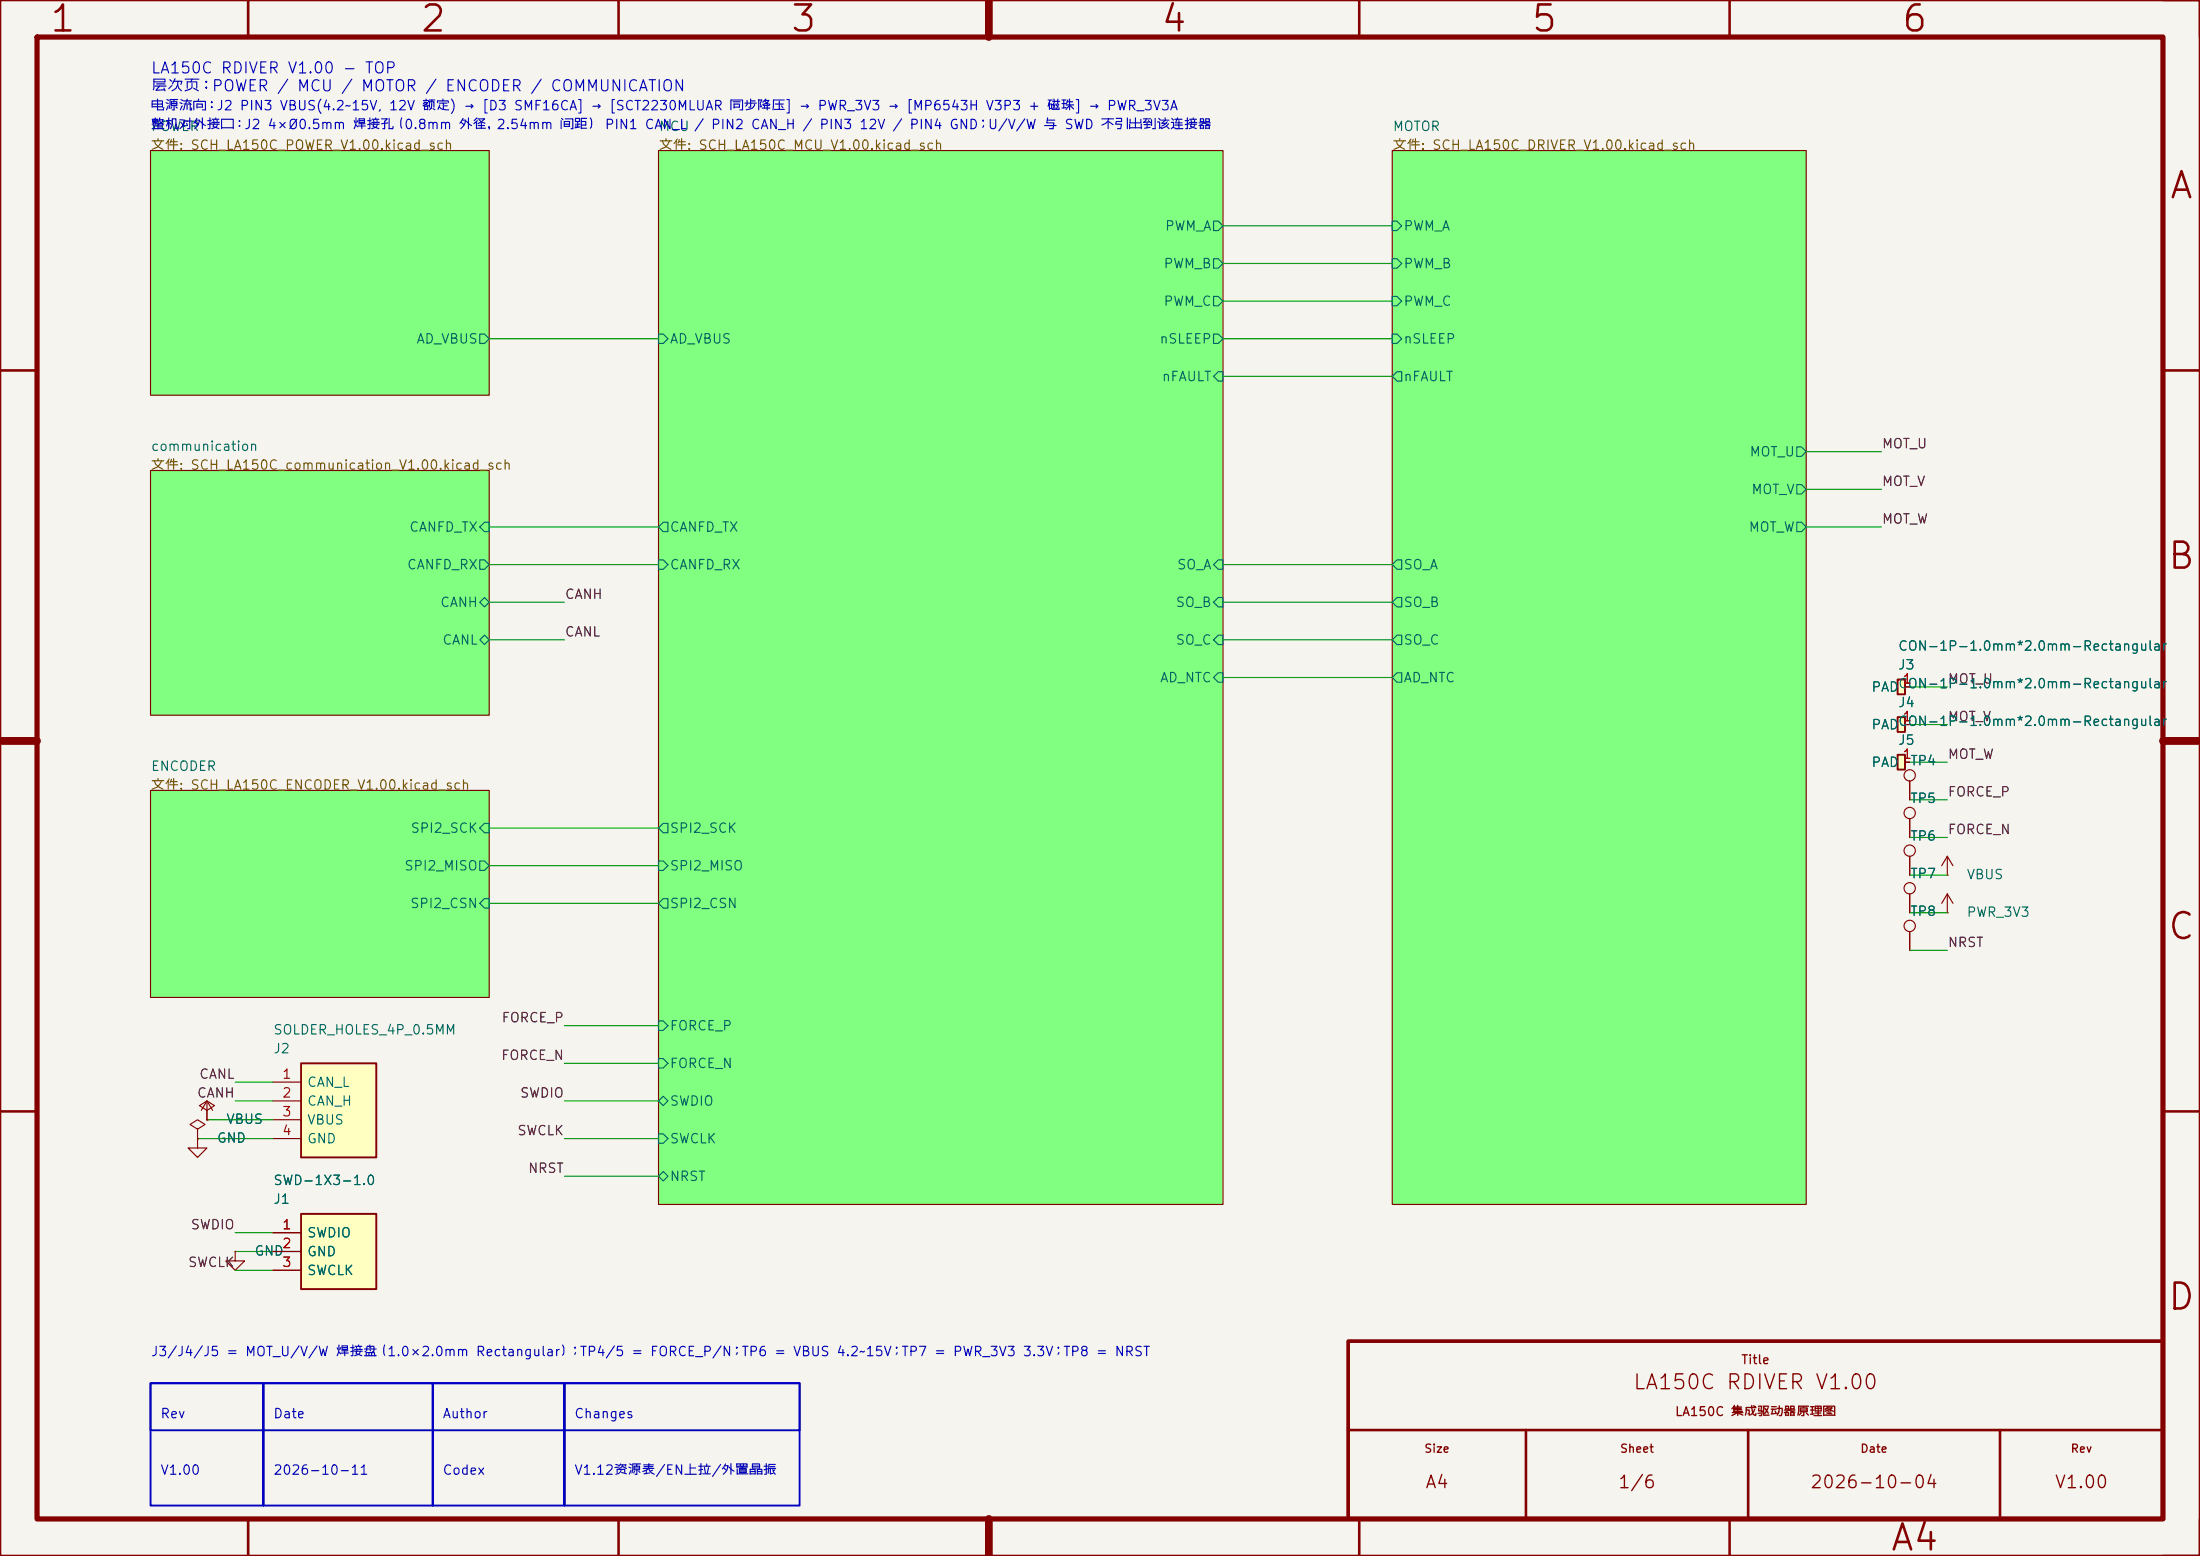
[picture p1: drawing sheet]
(kicad_sch
 (version 20260306)
 (generator "eeschema")
 (generator_version "10.0")
 (paper "A4")
 (title_block
  (title "LA150C RDIVER V1.00")
  (date "2026-10-04")
  (rev "V1.00")
  (comment 1 "LA150C 集成驱动器原理图"))
 (lib_symbols
  (symbol "Connector:TestPoint"
   (pin_numbers (hide yes))
   (pin_names
    (offset 0.762) (hide yes)) (exclude_from_sim no) (in_bom yes) (on_board yes)
   (in_pos_files yes)
   (duplicate_pin_numbers_are_jumpers no)
   (property "Reference" "TP" (at 0 6.858 0) (show_name no) (do_not_autoplace no) (effects (font (size 1.27 1.27))))
   (property "Value" "TestPoint" (at 0 5.08 0) (show_name no) (do_not_autoplace no) (effects (font (size 1.27 1.27))))
   (property "Footprint" "" (at 5.08 0 0) (show_name no) (do_not_autoplace no) (hide yes) (effects (font (size 1.27 1.27))))
   (property "Datasheet" "" (at 5.08 0 0) (show_name no) (do_not_autoplace no) (hide yes) (effects (font (size 1.27 1.27))))
   (property "Description" "test point" (at 0 0 0) (show_name no) (do_not_autoplace no) (hide yes) (effects (font (size 1.27 1.27))))
   (symbol "TestPoint_0_1"
    (circle (center 0 3.302) (radius 0.762) (stroke (width 0) (type default)) (fill (type none))))
   (symbol "TestPoint_1_1"
    (pin passive line (at 0 0 90) (length 2.54) (name "1" (effects (font (size 1.27 1.27)))) (number "1" (effects (font (size 1.27 1.27))))))
   (embedded_fonts no))
  (symbol "LA150C_RDIVER_V1.00:CON-1P-1.0mmx2.0mm-Rectangular"
   (pin_names
    (offset 0.762)) (exclude_from_sim no) (in_bom yes) (on_board yes)
   (in_pos_files yes)
   (duplicate_pin_numbers_are_jumpers no)
   (property "Reference" "J" (at 0 0 0) (show_name no) (do_not_autoplace no) (effects (font (size 1.27 1.27))))
   (property "Value" "CON-1P-1.0mm*2.0mm-Rectangular" (at 0 0 0) (show_name no) (do_not_autoplace no) (effects (font (size 1.27 1.27))))
   (property "Footprint" "LA150C_RDIVER_V1.00:CON-1P-1.0mmx2.0mm-Rectangular" (at 0 0 0) (show_name no) (do_not_autoplace no) (hide yes) (effects (font (size 1.27 1.27))))
   (property "Datasheet" "" (at 0 0 0) (show_name no) (do_not_autoplace no) (hide yes) (effects (font (size 1.27 1.27))))
   (property "Description" "One rectangular SMD solder pad, 1.0 mm x 2.0 mm" (at 0 0 0) (show_name no) (do_not_autoplace no) (hide yes) (effects (font (size 1.27 1.27))))
   (property "MPN" "CON-1P-1.0mm*2.0mm-Rectangular" (at 0 0 0) (show_name no) (do_not_autoplace no) (hide yes) (effects (font (size 1.27 1.27))))
   (property "LCSC Part" "" (at 0 0 0) (show_name no) (do_not_autoplace no) (hide yes) (effects (font (size 1.27 1.27))))
   (property "Manufacturer" "" (at 0 0 0) (show_name no) (do_not_autoplace no) (hide yes) (effects (font (size 1.27 1.27))))
   (symbol "CON-1P-1.0mmx2.0mm-Rectangular_0_1"
    (rectangle (start -1.635 -1) (end -0.635 1) (stroke (width 0.254) (type default)) (fill (type background))))
   (symbol "CON-1P-1.0mmx2.0mm-Rectangular_1_0"
    (pin passive line (at 0 0 180) (length 0.635) (name "PAD" (effects (font (size 1.27 1.27)))) (number "1" (effects (font (size 1.27 1.27))))))
   (embedded_fonts no))
  (symbol "LA150C_RDIVER_V1.00:GND"
   (power global)
   (pin_numbers (hide yes))
   (pin_names
    (offset 0) (hide yes)) (exclude_from_sim no) (in_bom yes) (on_board yes)
   (in_pos_files yes)
   (duplicate_pin_numbers_are_jumpers no)
   (property "Reference" "#PWR" (at 0 -6.35 0) (show_name no) (do_not_autoplace no) (hide yes) (effects (font (size 1.27 1.27))))
   (property "Value" "GND" (at 0 -3.81 0) (show_name no) (do_not_autoplace no) (effects (font (size 1.27 1.27))))
   (property "Footprint" "" (at 0 0 0) (show_name no) (do_not_autoplace no) (hide yes) (effects (font (size 1.27 1.27))))
   (property "Datasheet" "" (at 0 0 0) (show_name no) (do_not_autoplace no) (hide yes) (effects (font (size 1.27 1.27))))
   (property "Description" "Power symbol creates a global label with name \"GND\" , ground" (at 0 0 0) (show_name no) (do_not_autoplace no) (hide yes) (effects (font (size 1.27 1.27))))
   (symbol "GND_0_1"
    (polyline (pts (xy 0 0) (xy 0 -1.27) (xy 1.27 -1.27) (xy 0 -2.54) (xy -1.27 -1.27) (xy 0 -1.27)) (stroke (width 0) (type default)) (fill (type none))))
   (symbol "GND_1_1"
    (pin power_in line (at 0 0 270) (length 0) (name "" (effects (font (size 1.27 1.27)))) (number "1" (effects (font (size 1.27 1.27))))))
   (embedded_fonts no))
  (symbol "LA150C_RDIVER_V1.00:PWR_3V3"
   (power global)
   (pin_numbers (hide yes))
   (pin_names
    (offset 0) (hide yes)) (exclude_from_sim no) (in_bom yes) (on_board yes)
   (in_pos_files yes)
   (duplicate_pin_numbers_are_jumpers no)
   (property "Reference" "#PWR" (at 0 -3.81 0) (show_name no) (do_not_autoplace no) (hide yes) (effects (font (size 1.27 1.27))))
   (property "Value" "PWR_3V3" (at 0 3.556 0) (show_name no) (do_not_autoplace no) (effects (font (size 1.27 1.27))))
   (property "Footprint" "" (at 0 0 0) (show_name no) (do_not_autoplace no) (hide yes) (effects (font (size 1.27 1.27))))
   (property "Datasheet" "" (at 0 0 0) (show_name no) (do_not_autoplace no) (hide yes) (effects (font (size 1.27 1.27))))
   (property "Description" "Power symbol creates a global label with name \"+3.3V\"" (at 0 0 0) (show_name no) (do_not_autoplace no) (hide yes) (effects (font (size 1.27 1.27))))
   (symbol "PWR_3V3_0_1"
    (polyline (pts (xy -0.762 1.27) (xy 0 2.54)) (stroke (width 0) (type default)) (fill (type none)))
    (polyline (pts (xy 0 2.54) (xy 0.762 1.27)) (stroke (width 0) (type default)) (fill (type none)))
    (polyline (pts (xy 0 0) (xy 0 2.54)) (stroke (width 0) (type default)) (fill (type none))))
   (symbol "PWR_3V3_1_1"
    (pin power_in line (at 0 0 90) (length 0) (name "" (effects (font (size 1.27 1.27)))) (number "1" (effects (font (size 1.27 1.27))))))
   (embedded_fonts no))
  (symbol "LA150C_RDIVER_V1.00:PWR_FLAG"
   (power global)
   (pin_numbers (hide yes))
   (pin_names
    (offset 0) (hide yes)) (exclude_from_sim no) (in_bom yes) (on_board yes)
   (in_pos_files yes)
   (duplicate_pin_numbers_are_jumpers no)
   (property "Reference" "#FLG" (at 0 1.905 0) (show_name no) (do_not_autoplace no) (hide yes) (effects (font (size 1.27 1.27))))
   (property "Value" "PWR_FLAG" (at 0 3.81 0) (show_name no) (do_not_autoplace no) (effects (font (size 1.27 1.27))))
   (property "Footprint" "" (at 0 0 0) (show_name no) (do_not_autoplace no) (hide yes) (effects (font (size 1.27 1.27))))
   (property "Datasheet" "" (at 0 0 0) (show_name no) (do_not_autoplace no) (hide yes) (effects (font (size 1.27 1.27))))
   (property "Description" "Special symbol for telling ERC where power comes from" (at 0 0 0) (show_name no) (do_not_autoplace no) (hide yes) (effects (font (size 1.27 1.27))))
   (symbol "PWR_FLAG_0_0"
    (pin power_out line (at 0 0 90) (length 0) (name "" (effects (font (size 1.27 1.27)))) (number "1" (effects (font (size 1.27 1.27))))))
   (symbol "PWR_FLAG_0_1"
    (polyline (pts (xy 0 0) (xy 0 1.27) (xy -1.016 1.905) (xy 0 2.54) (xy 1.016 1.905) (xy 0 1.27)) (stroke (width 0) (type default)) (fill (type none))))
   (embedded_fonts no))
  (symbol "LA150C_RDIVER_V1.00:SOLDER_HOLES_4P_0.5MM"
   (pin_names
    (offset 0.762)) (exclude_from_sim no) (in_bom yes) (on_board yes)
   (in_pos_files yes)
   (duplicate_pin_numbers_are_jumpers no)
   (property "Reference" "J" (at 0 0 0) (show_name no) (do_not_autoplace no) (effects (font (size 1.27 1.27))))
   (property "Value" "SOLDER_HOLES_4P_0.5MM" (at 0 0 0) (show_name no) (do_not_autoplace no) (effects (font (size 1.27 1.27))))
   (property "Footprint" "LA150C_RDIVER_V1.00:Solder_Holes_4P_0.5mm" (at 0 0 0) (show_name no) (do_not_autoplace no) (hide yes) (effects (font (size 1.27 1.27))))
   (property "Datasheet" "" (at 0 0 0) (show_name no) (do_not_autoplace no) (hide yes) (effects (font (size 1.27 1.27))))
   (property "Description" "4x solder holes, 0.5mm drill, 0.8mm pad, 2.54mm pitch" (at 0 0 0) (show_name no) (do_not_autoplace no) (hide yes) (effects (font (size 1.27 1.27))))
   (property "MPN" "SOLDER_HOLES_4P_0.5MM" (at 0 0 0) (show_name no) (do_not_autoplace no) (hide yes) (effects (font (size 1.27 1.27))))
   (property "LCSC Part" "" (at 0 0 0) (show_name no) (do_not_autoplace no) (hide yes) (effects (font (size 1.27 1.27))))
   (property "Manufacturer" "" (at 0 0 0) (show_name no) (do_not_autoplace no) (hide yes) (effects (font (size 1.27 1.27))))
   (symbol "SOLDER_HOLES_4P_0.5MM_0_1"
    (rectangle (start -5.08 6.35) (end 5.08 -6.35) (stroke (width 0.254) (type default)) (fill (type background))))
   (symbol "SOLDER_HOLES_4P_0.5MM_1_0"
    (pin passive line (at -8.89 3.81 0) (length 3.81) (name "CAN_L" (effects (font (size 1.27 1.27)))) (number "1" (effects (font (size 1.27 1.27)))))
    (pin passive line (at -8.89 1.27 0) (length 3.81) (name "CAN_H" (effects (font (size 1.27 1.27)))) (number "2" (effects (font (size 1.27 1.27)))))
    (pin passive line (at -8.89 -1.27 0) (length 3.81) (name "VBUS" (effects (font (size 1.27 1.27)))) (number "3" (effects (font (size 1.27 1.27)))))
    (pin passive line (at -8.89 -3.81 0) (length 3.81) (name "GND" (effects (font (size 1.27 1.27)))) (number "4" (effects (font (size 1.27 1.27))))))
   (embedded_fonts no))
  (symbol "LA150C_RDIVER_V1.00:SWD-1X3-1.0"
   (pin_names
    (offset 0.762)) (exclude_from_sim no) (in_bom yes) (on_board yes)
   (in_pos_files yes)
   (duplicate_pin_numbers_are_jumpers no)
   (property "Reference" "J" (at 0 0 0) (show_name no) (do_not_autoplace no) (effects (font (size 1.27 1.27))))
   (property "Value" "SWD-1X3-1.0" (at 0 0 0) (show_name no) (do_not_autoplace no) (effects (font (size 1.27 1.27))))
   (property "Footprint" "Connector_PinHeader_1.00mm:PinHeader_1x03_P1.00mm_Vertical" (at 0 0 0) (show_name no) (do_not_autoplace no) (hide yes) (effects (font (size 1.27 1.27))))
   (property "Datasheet" "" (at 0 0 0) (show_name no) (do_not_autoplace no) (hide yes) (effects (font (size 1.27 1.27))))
   (property "Description" "QS01-compatible 1x3 1.0mm SWD header, 1 SWDIO / 2 GND / 3 SWCLK" (at 0 0 0) (show_name no) (do_not_autoplace no) (hide yes) (effects (font (size 1.27 1.27))))
   (property "MPN" "SWD-1X3-1.0" (at 0 0 0) (show_name no) (do_not_autoplace no) (hide yes) (effects (font (size 1.27 1.27))))
   (property "LCSC Part" "" (at 0 0 0) (show_name no) (do_not_autoplace no) (hide yes) (effects (font (size 1.27 1.27))))
   (property "Manufacturer" "" (at 0 0 0) (show_name no) (do_not_autoplace no) (hide yes) (effects (font (size 1.27 1.27))))
   (symbol "SWD-1X3-1.0_0_1"
    (rectangle (start -5.08 5.08) (end 5.08 -5.08) (stroke (width 0.254) (type default)) (fill (type background))))
   (symbol "SWD-1X3-1.0_1_0"
    (pin passive line (at -8.89 2.54 0) (length 3.81) (name "SWDIO" (effects (font (size 1.27 1.27)))) (number "1" (effects (font (size 1.27 1.27)))))
    (pin passive line (at -8.89 0 0) (length 3.81) (name "GND" (effects (font (size 1.27 1.27)))) (number "2" (effects (font (size 1.27 1.27)))))
    (pin passive line (at -8.89 -2.54 0) (length 3.81) (name "SWCLK" (effects (font (size 1.27 1.27)))) (number "3" (effects (font (size 1.27 1.27))))))
   (embedded_fonts no))
  (symbol "LA150C_RDIVER_V1.00:VBUS"
   (power global)
   (pin_numbers (hide yes))
   (pin_names
    (offset 0) (hide yes)) (exclude_from_sim no) (in_bom yes) (on_board yes)
   (in_pos_files yes)
   (duplicate_pin_numbers_are_jumpers no)
   (property "Reference" "#PWR" (at 0 -3.81 0) (show_name no) (do_not_autoplace no) (hide yes) (effects (font (size 1.27 1.27))))
   (property "Value" "VBUS" (at 0 3.556 0) (show_name no) (do_not_autoplace no) (effects (font (size 1.27 1.27))))
   (property "Footprint" "" (at 0 0 0) (show_name no) (do_not_autoplace no) (hide yes) (effects (font (size 1.27 1.27))))
   (property "Datasheet" "" (at 0 0 0) (show_name no) (do_not_autoplace no) (hide yes) (effects (font (size 1.27 1.27))))
   (property "Description" "Power symbol creates a global label with name \"VBUS\"" (at 0 0 0) (show_name no) (do_not_autoplace no) (hide yes) (effects (font (size 1.27 1.27))))
   (symbol "VBUS_0_1"
    (polyline (pts (xy -0.762 1.27) (xy 0 2.54)) (stroke (width 0) (type default)) (fill (type none)))
    (polyline (pts (xy 0 2.54) (xy 0.762 1.27)) (stroke (width 0) (type default)) (fill (type none)))
    (polyline (pts (xy 0 0) (xy 0 2.54)) (stroke (width 0) (type default)) (fill (type none))))
   (symbol "VBUS_1_1"
    (pin power_in line (at 0 0 90) (length 0) (name "" (effects (font (size 1.27 1.27)))) (number "1" (effects (font (size 1.27 1.27))))))
   (embedded_fonts no)))
 (rectangle
  (start 20.32 186.69)
  (end 107.95 193.04)
  (stroke (width 0.254) (type solid))
  (fill (type none)))
 (rectangle
  (start 35.56 186.69)
  (end 35.56 203.2)
  (stroke (width 0.254) (type solid))
  (fill (type none)))
 (rectangle
  (start 76.2 186.69)
  (end 76.2 203.2)
  (stroke (width 0.254) (type solid))
  (fill (type none)))
 (rectangle
  (start 58.42 186.69)
  (end 58.42 203.2)
  (stroke (width 0.254) (type solid))
  (fill (type none)))
 (rectangle
  (start 20.32 186.69)
  (end 107.95 203.2)
  (stroke (width 0.254) (type solid))
  (fill (type none)))
 (text "电源流向：J2 PIN3 VBUS(4.2~15V, 12V 额定) → [D3 SMF16CA] → [SCT2230MLUAR 同步降压] → PWR_3V3 → [MP6543H V3P3 + 磁珠] → PWR_3V3A"
  (exclude_from_sim no)
  (at 20.32 15.24 0)
  (effects (font (size 1.27 1.27)) (justify left bottom)))
 (text "LA150C RDIVER V1.00 - TOP\n层次页：POWER / MCU / MOTOR / ENCODER / COMMUNICATION"
  (exclude_from_sim no)
  (at 20.32 12.7 0)
  (effects (font (size 1.5 1.5)) (justify left bottom)))
 (text "2026-10-11"
  (exclude_from_sim no)
  (at 36.83 199.39 0)
  (effects (font (size 1.27 1.27)) (justify left bottom)))
 (text "J3/J4/J5 = MOT_U/V/W 焊接盘（1.0×2.0mm Rectangular）；TP4/5 = FORCE_P/N；TP6 = VBUS 4.2~15V；TP7 = PWR_3V3 3.3V；TP8 = NRST"
  (exclude_from_sim no)
  (at 20.32 183.39 0)
  (effects (font (size 1.27 1.27)) (justify left bottom)))
 (text "Changes"
  (exclude_from_sim no)
  (at 77.47 191.77 0)
  (effects (font (size 1.27 1.27)) (justify left bottom)))
 (text "Codex"
  (exclude_from_sim no)
  (at 59.69 199.39 0)
  (effects (font (size 1.27 1.27)) (justify left bottom)))
 (text "Author"
  (exclude_from_sim no)
  (at 59.69 191.77 0)
  (effects (font (size 1.27 1.27)) (justify left bottom)))
 (text "Date"
  (exclude_from_sim no)
  (at 36.83 191.77 0)
  (effects (font (size 1.27 1.27)) (justify left bottom)))
 (text "V1.00"
  (exclude_from_sim no)
  (at 21.59 199.39 0)
  (effects (font (size 1.27 1.27)) (justify left bottom)))
 (text "V1.12资源表/EN上拉/外置晶振"
  (exclude_from_sim no)
  (at 77.47 199.39 0)
  (effects (font (size 1.27 1.27)) (justify left bottom)))
 (text "Rev"
  (exclude_from_sim no)
  (at 21.59 191.77 0)
  (effects (font (size 1.27 1.27)) (justify left bottom)))
 (text "整机对外接口：J2 4×Ø0.5mm 焊接孔（0.8mm 外径，2.54mm 间距） PIN1 CAN_L / PIN2 CAN_H / PIN3 12V / PIN4 GND；U/V/W 与 SWD 不引出到该连接器"
  (exclude_from_sim no)
  (at 20.32 17.78 0)
  (effects (font (size 1.27 1.27)) (justify left bottom)))
 (wire
  (pts (xy 257.81 97.79) (xy 262.89 97.79))
  (stroke (width 0) (type default)))
 (wire
  (pts (xy 88.9 148.59) (xy 76.2 148.59))
  (stroke (width 0) (type default)))
 (wire
  (pts (xy 66.04 76.2) (xy 88.9 76.2))
  (stroke (width 0) (type default)))
 (wire
  (pts (xy 36.83 168.91) (xy 31.75 168.91))
  (stroke (width 0) (type default)))
 (wire
  (pts (xy 243.84 60.96) (xy 254 60.96))
  (stroke (width 0) (type default)))
 (wire
  (pts (xy 165.1 45.72) (xy 187.96 45.72))
  (stroke (width 0) (type default)))
 (wire
  (pts (xy 36.83 171.45) (xy 31.75 171.45))
  (stroke (width 0) (type default)))
 (wire
  (pts (xy 66.04 81.28) (xy 76.2 81.28))
  (stroke (width 0) (type default)))
 (wire
  (pts (xy 36.83 148.59) (xy 31.75 148.59))
  (stroke (width 0) (type default)))
 (wire
  (pts (xy 165.1 86.36) (xy 187.96 86.36))
  (stroke (width 0) (type default)))
 (wire
  (pts (xy 36.83 166.37) (xy 31.75 166.37))
  (stroke (width 0) (type default)))
 (wire
  (pts (xy 66.04 111.76) (xy 88.9 111.76))
  (stroke (width 0) (type default)))
 (wire
  (pts (xy 257.81 128.27) (xy 262.89 128.27))
  (stroke (width 0) (type default)))
 (wire
  (pts (xy 36.83 151.13) (xy 27.94 151.13))
  (stroke (width 0) (type default)))
 (wire
  (pts (xy 88.9 138.43) (xy 76.2 138.43))
  (stroke (width 0) (type default)))
 (wire
  (pts (xy 257.81 123.19) (xy 262.89 123.19))
  (stroke (width 0) (type default)))
 (wire
  (pts (xy 257.81 92.71) (xy 262.89 92.71))
  (stroke (width 0) (type default)))
 (wire
  (pts (xy 66.04 121.92) (xy 88.9 121.92))
  (stroke (width 0) (type default)))
 (wire
  (pts (xy 66.04 86.36) (xy 76.2 86.36))
  (stroke (width 0) (type default)))
 (wire
  (pts (xy 165.1 76.2) (xy 187.96 76.2))
  (stroke (width 0) (type default)))
 (wire
  (pts (xy 66.04 71.12) (xy 88.9 71.12))
  (stroke (width 0) (type default)))
 (wire
  (pts (xy 165.1 40.64) (xy 187.96 40.64))
  (stroke (width 0) (type default)))
 (wire
  (pts (xy 66.04 116.84) (xy 88.9 116.84))
  (stroke (width 0) (type default)))
 (wire
  (pts (xy 257.81 102.87) (xy 262.89 102.87))
  (stroke (width 0) (type default)))
 (wire
  (pts (xy 243.84 71.12) (xy 254 71.12))
  (stroke (width 0) (type default)))
 (wire
  (pts (xy 66.04 45.72) (xy 88.9 45.72))
  (stroke (width 0) (type default)))
 (wire
  (pts (xy 88.9 153.67) (xy 76.2 153.67))
  (stroke (width 0) (type default)))
 (wire
  (pts (xy 88.9 158.75) (xy 76.2 158.75))
  (stroke (width 0) (type default)))
 (wire
  (pts (xy 165.1 91.44) (xy 187.96 91.44))
  (stroke (width 0) (type default)))
 (wire
  (pts (xy 243.84 66.04) (xy 254 66.04))
  (stroke (width 0) (type default)))
 (wire
  (pts (xy 257.81 107.95) (xy 262.89 107.95))
  (stroke (width 0) (type default)))
 (wire
  (pts (xy 257.81 113.03) (xy 262.89 113.03))
  (stroke (width 0) (type default)))
 (wire
  (pts (xy 36.83 153.67) (xy 26.67 153.67))
  (stroke (width 0) (type default)))
 (wire
  (pts (xy 36.83 146.05) (xy 31.75 146.05))
  (stroke (width 0) (type default)))
 (wire
  (pts (xy 165.1 81.28) (xy 187.96 81.28))
  (stroke (width 0) (type default)))
 (wire
  (pts (xy 165.1 35.56) (xy 187.96 35.56))
  (stroke (width 0) (type default)))
 (wire
  (pts (xy 165.1 30.48) (xy 187.96 30.48))
  (stroke (width 0) (type default)))
 (wire
  (pts (xy 165.1 50.8) (xy 187.96 50.8))
  (stroke (width 0) (type default)))
 (wire
  (pts (xy 257.81 118.11) (xy 262.89 118.11))
  (stroke (width 0) (type default)))
 (wire
  (pts (xy 88.9 143.51) (xy 76.2 143.51))
  (stroke (width 0) (type default)))
 (label "MOT_U"
  (at 262.89 92.71 0)
  (effects (font (size 1.27 1.27)) (justify left bottom)))
 (label "MOT_V"
  (at 254 66.04 0)
  (effects (font (size 1.27 1.27)) (justify left bottom)))
 (label "NRST"
  (at 262.89 128.27 0)
  (effects (font (size 1.27 1.27)) (justify left bottom)))
 (label "SWCLK"
  (at 31.75 171.45 180)
  (effects (font (size 1.27 1.27)) (justify right bottom)))
 (label "NRST"
  (at 76.2 158.75 180)
  (effects (font (size 1.27 1.27)) (justify right bottom)))
 (label "FORCE_P"
  (at 76.2 138.43 180)
  (effects (font (size 1.27 1.27)) (justify right bottom)))
 (label "CANH"
  (at 31.75 148.59 180)
  (effects (font (size 1.27 1.27)) (justify right bottom)))
 (label "MOT_W"
  (at 262.89 102.87 0)
  (effects (font (size 1.27 1.27)) (justify left bottom)))
 (label "MOT_V"
  (at 262.89 97.79 0)
  (effects (font (size 1.27 1.27)) (justify left bottom)))
 (label "CANL"
  (at 31.75 146.05 180)
  (effects (font (size 1.27 1.27)) (justify right bottom)))
 (label "MOT_U"
  (at 254 60.96 0)
  (effects (font (size 1.27 1.27)) (justify left bottom)))
 (label "SWCLK"
  (at 76.2 153.67 180)
  (effects (font (size 1.27 1.27)) (justify right bottom)))
 (label "SWDIO"
  (at 76.2 148.59 180)
  (effects (font (size 1.27 1.27)) (justify right bottom)))
 (label "FORCE_N"
  (at 262.89 113.03 0)
  (effects (font (size 1.27 1.27)) (justify left bottom)))
 (label "CANL"
  (at 76.2 86.36 0)
  (effects (font (size 1.27 1.27)) (justify left bottom)))
 (label "CANH"
  (at 76.2 81.28 0)
  (effects (font (size 1.27 1.27)) (justify left bottom)))
 (label "MOT_W"
  (at 254 71.12 0)
  (effects (font (size 1.27 1.27)) (justify left bottom)))
 (label "FORCE_P"
  (at 262.89 107.95 0)
  (effects (font (size 1.27 1.27)) (justify left bottom)))
 (label "FORCE_N"
  (at 76.2 143.51 180)
  (effects (font (size 1.27 1.27)) (justify right bottom)))
 (label "SWDIO"
  (at 31.75 166.37 180)
  (effects (font (size 1.27 1.27)) (justify right bottom)))
 (symbol
  (lib_id "LA150C_RDIVER_V1.00:VBUS")
  (at 262.89 118.11 0)
  (unit 1)
  (body_style 1)
  (exclude_from_sim no)
  (in_bom yes)
  (on_board yes)
  (in_pos_files yes)
  (dnp no)
  (property "Reference" "#PWR904" (at 262.128 114.3 0) (hide yes) (show_name no) (do_not_autoplace no) (effects (font (size 1.27 1.27)) (justify left bottom)))
  (property "Value" "VBUS" (at 265.43 118.745 0) (show_name no) (do_not_autoplace no) (effects (font (size 1.27 1.27)) (justify left bottom)))
  (property "Footprint" "" (at 262.89 118.11 0) (hide yes) (show_name no) (do_not_autoplace no) (effects (font (size 1.27 1.27)) (justify left bottom)))
  (property "Datasheet" "" (at 262.89 118.11 0) (hide yes) (show_name no) (do_not_autoplace no) (effects (font (size 1.27 1.27)) (justify left bottom)))
  (property "Description" "Power symbol creates a global label with name \"VBUS\"" (at 262.89 118.11 0) (hide yes) (show_name no) (do_not_autoplace no) (effects (font (size 1.27 1.27)) (justify left bottom)))
  (pin "1"))
 (symbol
  (lib_id "Connector:TestPoint")
  (at 257.81 128.27 0)
  (unit 1)
  (body_style 1)
  (exclude_from_sim no)
  (in_bom no)
  (on_board yes)
  (in_pos_files yes)
  (dnp no)
  (property "Reference" "TP8" (at 257.81 123.698 0) (show_name no) (do_not_autoplace no) (effects (font (size 1.27 1.27)) (justify left bottom)))
  (property "Value" "TP0.8" (at 257.81 121.158 0) (hide yes) (show_name no) (do_not_autoplace no) (effects (font (size 1.27 1.27)) (justify left bottom)))
  (property "Footprint" "TestPoint:TestPoint_Pad_D1.0mm" (at 257.81 128.27 0) (hide yes) (show_name no) (do_not_autoplace no) (effects (font (size 1.27 1.27)) (justify left bottom)))
  (property "Datasheet" "" (at 257.81 128.27 0) (hide yes) (show_name no) (do_not_autoplace no) (effects (font (size 1.27 1.27)) (justify left bottom)))
  (property "Description" "φ0.8 测试点，NRST 复位网络" (at 257.81 128.27 0) (hide yes) (show_name no) (do_not_autoplace no) (effects (font (size 1.27 1.27)) (justify left bottom)))
  (pin "1"))
 (symbol
  (lib_id "LA150C_RDIVER_V1.00:GND")
  (at 31.75 168.91 0)
  (unit 1)
  (body_style 1)
  (exclude_from_sim no)
  (in_bom yes)
  (on_board yes)
  (in_pos_files yes)
  (dnp no)
  (property "Reference" "#PWR901" (at 30.48 167.64 0) (hide yes) (show_name no) (do_not_autoplace no) (effects (font (size 1.27 1.27)) (justify left bottom)))
  (property "Value" "GND" (at 34.29 169.545 0) (show_name no) (do_not_autoplace no) (effects (font (size 1.27 1.27)) (justify left bottom)))
  (property "Footprint" "" (at 31.75 168.91 0) (hide yes) (show_name no) (do_not_autoplace no) (effects (font (size 1.27 1.27)) (justify left bottom)))
  (property "Datasheet" "" (at 31.75 168.91 0) (hide yes) (show_name no) (do_not_autoplace no) (effects (font (size 1.27 1.27)) (justify left bottom)))
  (property "Description" "Power symbol creates a global label with name \"GND\" , ground" (at 31.75 168.91 0) (hide yes) (show_name no) (do_not_autoplace no) (effects (font (size 1.27 1.27)) (justify left bottom)))
  (pin "1"))
 (symbol
  (lib_id "LA150C_RDIVER_V1.00:SOLDER_HOLES_4P_0.5MM")
  (at 45.72 149.86 0)
  (unit 1)
  (body_style 1)
  (exclude_from_sim no)
  (in_bom yes)
  (on_board yes)
  (in_pos_files yes)
  (dnp no)
  (property "Reference" "J2" (at 36.83 142.24 0) (show_name no) (do_not_autoplace no) (effects (font (size 1.27 1.27)) (justify left bottom)))
  (property "Value" "SOLDER_HOLES_4P_0.5MM" (at 36.83 139.7 0) (show_name no) (do_not_autoplace no) (effects (font (size 1.27 1.27)) (justify left bottom)))
  (property "Footprint" "LA150C_RDIVER_V1.00:Solder_Holes_4P_0.5mm" (at 45.72 149.86 0) (hide yes) (show_name no) (do_not_autoplace no) (effects (font (size 1.27 1.27)) (justify left bottom)))
  (property "Datasheet" "" (at 45.72 149.86 0) (hide yes) (show_name no) (do_not_autoplace no) (effects (font (size 1.27 1.27)) (justify left bottom)))
  (property "Description" "4x 0.5mm solder holes, 0.8mm pad, 2.54mm pitch" (at 45.72 149.86 0) (hide yes) (show_name no) (do_not_autoplace no) (effects (font (size 1.27 1.27)) (justify left bottom)))
  (property "MPN" "SOLDER_HOLES_4P_0.5MM" (at 45.72 149.86 0) (hide yes) (show_name no) (do_not_autoplace no) (effects (font (size 1.27 1.27)) (justify left bottom)))
  (pin "1")
  (pin "2")
  (pin "3")
  (pin "4"))
 (symbol
  (lib_id "LA150C_RDIVER_V1.00:CON-1P-1.0mmx2.0mm-Rectangular")
  (at 257.81 97.79 0)
  (unit 1)
  (body_style 1)
  (exclude_from_sim no)
  (in_bom yes)
  (on_board yes)
  (in_pos_files yes)
  (dnp no)
  (property "Reference" "J4" (at 256.175 95.52 0) (show_name no) (do_not_autoplace no) (effects (font (size 1.27 1.27)) (justify left bottom)))
  (property "Value" "CON-1P-1.0mm*2.0mm-Rectangular" (at 256.175 92.98 0) (show_name no) (do_not_autoplace no) (effects (font (size 1.27 1.27)) (justify left bottom)))
  (property "Footprint" "LA150C_RDIVER_V1.00:CON-1P-1.0mmx2.0mm-Rectangular" (at 257.81 97.79 0) (hide yes) (show_name no) (do_not_autoplace no) (effects (font (size 1.27 1.27)) (justify left bottom)))
  (property "Datasheet" "" (at 257.81 97.79 0) (hide yes) (show_name no) (do_not_autoplace no) (effects (font (size 1.27 1.27)) (justify left bottom)))
  (property "Description" "1.0 x 2.0 mm solder pad, motor V" (at 257.81 97.79 0) (hide yes) (show_name no) (do_not_autoplace no) (effects (font (size 1.27 1.27)) (justify left bottom)))
  (property "MPN" "CON-1P-1.0mm*2.0mm-Rectangular" (at 257.81 97.79 0) (hide yes) (show_name no) (do_not_autoplace no) (effects (font (size 1.27 1.27)) (justify left bottom)))
  (pin "1"))
 (symbol
  (lib_id "LA150C_RDIVER_V1.00:PWR_FLAG")
  (at 26.67 153.67 0)
  (unit 1)
  (body_style 1)
  (exclude_from_sim no)
  (in_bom yes)
  (on_board yes)
  (in_pos_files yes)
  (dnp no)
  (property "Reference" "#FLG901" (at 25.654 149.86 0) (hide yes) (show_name no) (do_not_autoplace no) (effects (font (size 1.27 1.27)) (justify left bottom)))
  (property "Value" "PWR_FLAG" (at 29.21 154.305 0) (hide yes) (show_name no) (do_not_autoplace no) (effects (font (size 1.27 1.27)) (justify left bottom)))
  (property "Footprint" "" (at 26.67 153.67 0) (hide yes) (show_name no) (do_not_autoplace no) (effects (font (size 1.27 1.27)) (justify left bottom)))
  (property "Datasheet" "" (at 26.67 153.67 0) (hide yes) (show_name no) (do_not_autoplace no) (effects (font (size 1.27 1.27)) (justify left bottom)))
  (property "Description" "Special symbol for telling ERC where power comes from" (at 26.67 153.67 0) (hide yes) (show_name no) (do_not_autoplace no) (effects (font (size 1.27 1.27)) (justify left bottom)))
  (pin "1"))
 (symbol
  (lib_id "Connector:TestPoint")
  (at 257.81 118.11 0)
  (unit 1)
  (body_style 1)
  (exclude_from_sim no)
  (in_bom no)
  (on_board yes)
  (in_pos_files yes)
  (dnp no)
  (property "Reference" "TP6" (at 257.81 113.538 0) (show_name no) (do_not_autoplace no) (effects (font (size 1.27 1.27)) (justify left bottom)))
  (property "Value" "TP0.8" (at 257.81 110.998 0) (hide yes) (show_name no) (do_not_autoplace no) (effects (font (size 1.27 1.27)) (justify left bottom)))
  (property "Footprint" "TestPoint:TestPoint_Pad_D1.0mm" (at 257.81 118.11 0) (hide yes) (show_name no) (do_not_autoplace no) (effects (font (size 1.27 1.27)) (justify left bottom)))
  (property "Datasheet" "" (at 257.81 118.11 0) (hide yes) (show_name no) (do_not_autoplace no) (effects (font (size 1.27 1.27)) (justify left bottom)))
  (property "Description" "φ0.8 测试点，VBUS 电源轨" (at 257.81 118.11 0) (hide yes) (show_name no) (do_not_autoplace no) (effects (font (size 1.27 1.27)) (justify left bottom)))
  (pin "1"))
 (symbol
  (lib_id "LA150C_RDIVER_V1.00:PWR_FLAG")
  (at 27.94 151.13 0)
  (unit 1)
  (body_style 1)
  (exclude_from_sim no)
  (in_bom yes)
  (on_board yes)
  (in_pos_files yes)
  (dnp no)
  (property "Reference" "#FLG900" (at 26.924 147.32 0) (hide yes) (show_name no) (do_not_autoplace no) (effects (font (size 1.27 1.27)) (justify left bottom)))
  (property "Value" "PWR_FLAG" (at 30.48 151.765 0) (hide yes) (show_name no) (do_not_autoplace no) (effects (font (size 1.27 1.27)) (justify left bottom)))
  (property "Footprint" "" (at 27.94 151.13 0) (hide yes) (show_name no) (do_not_autoplace no) (effects (font (size 1.27 1.27)) (justify left bottom)))
  (property "Datasheet" "" (at 27.94 151.13 0) (hide yes) (show_name no) (do_not_autoplace no) (effects (font (size 1.27 1.27)) (justify left bottom)))
  (property "Description" "Special symbol for telling ERC where power comes from" (at 27.94 151.13 0) (hide yes) (show_name no) (do_not_autoplace no) (effects (font (size 1.27 1.27)) (justify left bottom)))
  (pin "1"))
 (symbol
  (lib_id "Connector:TestPoint")
  (at 257.81 123.19 0)
  (unit 1)
  (body_style 1)
  (exclude_from_sim no)
  (in_bom no)
  (on_board yes)
  (in_pos_files yes)
  (dnp no)
  (property "Reference" "TP7" (at 257.81 118.618 0) (show_name no) (do_not_autoplace no) (effects (font (size 1.27 1.27)) (justify left bottom)))
  (property "Value" "TP0.8" (at 257.81 116.078 0) (hide yes) (show_name no) (do_not_autoplace no) (effects (font (size 1.27 1.27)) (justify left bottom)))
  (property "Footprint" "TestPoint:TestPoint_Pad_D1.0mm" (at 257.81 123.19 0) (hide yes) (show_name no) (do_not_autoplace no) (effects (font (size 1.27 1.27)) (justify left bottom)))
  (property "Datasheet" "" (at 257.81 123.19 0) (hide yes) (show_name no) (do_not_autoplace no) (effects (font (size 1.27 1.27)) (justify left bottom)))
  (property "Description" "φ0.8 测试点，PWR_3V3 电源轨" (at 257.81 123.19 0) (hide yes) (show_name no) (do_not_autoplace no) (effects (font (size 1.27 1.27)) (justify left bottom)))
  (pin "1"))
 (symbol
  (lib_id "LA150C_RDIVER_V1.00:CON-1P-1.0mmx2.0mm-Rectangular")
  (at 257.81 92.71 0)
  (unit 1)
  (body_style 1)
  (exclude_from_sim no)
  (in_bom yes)
  (on_board yes)
  (in_pos_files yes)
  (dnp no)
  (property "Reference" "J3" (at 256.175 90.44 0) (show_name no) (do_not_autoplace no) (effects (font (size 1.27 1.27)) (justify left bottom)))
  (property "Value" "CON-1P-1.0mm*2.0mm-Rectangular" (at 256.175 87.9 0) (show_name no) (do_not_autoplace no) (effects (font (size 1.27 1.27)) (justify left bottom)))
  (property "Footprint" "LA150C_RDIVER_V1.00:CON-1P-1.0mmx2.0mm-Rectangular" (at 257.81 92.71 0) (hide yes) (show_name no) (do_not_autoplace no) (effects (font (size 1.27 1.27)) (justify left bottom)))
  (property "Datasheet" "" (at 257.81 92.71 0) (hide yes) (show_name no) (do_not_autoplace no) (effects (font (size 1.27 1.27)) (justify left bottom)))
  (property "Description" "1.0 x 2.0 mm solder pad, motor U" (at 257.81 92.71 0) (hide yes) (show_name no) (do_not_autoplace no) (effects (font (size 1.27 1.27)) (justify left bottom)))
  (property "MPN" "CON-1P-1.0mm*2.0mm-Rectangular" (at 257.81 92.71 0) (hide yes) (show_name no) (do_not_autoplace no) (effects (font (size 1.27 1.27)) (justify left bottom)))
  (pin "1"))
 (symbol
  (lib_id "LA150C_RDIVER_V1.00:SWD-1X3-1.0")
  (at 45.72 168.91 0)
  (unit 1)
  (body_style 1)
  (exclude_from_sim no)
  (in_bom yes)
  (on_board yes)
  (in_pos_files yes)
  (dnp no)
  (property "Reference" "J1" (at 36.83 162.56 0) (show_name no) (do_not_autoplace no) (effects (font (size 1.27 1.27)) (justify left bottom)))
  (property "Value" "SWD-1X3-1.0" (at 36.83 160.02 0) (show_name no) (do_not_autoplace no) (effects (font (size 1.27 1.27)) (justify left bottom)))
  (property "Footprint" "Connector_PinHeader_1.00mm:PinHeader_1x03_P1.00mm_Vertical" (at 45.72 168.91 0) (hide yes) (show_name no) (do_not_autoplace no) (effects (font (size 1.27 1.27)) (justify left bottom)))
  (property "Datasheet" "" (at 45.72 168.91 0) (hide yes) (show_name no) (do_not_autoplace no) (effects (font (size 1.27 1.27)) (justify left bottom)))
  (property "Description" "1x3 1.0mm SWD header: SWDIO/SWCLK/GND" (at 45.72 168.91 0) (hide yes) (show_name no) (do_not_autoplace no) (effects (font (size 1.27 1.27)) (justify left bottom)))
  (property "MPN" "SWD-1X3-1.0" (at 45.72 168.91 0) (hide yes) (show_name no) (do_not_autoplace no) (effects (font (size 1.27 1.27)) (justify left bottom)))
  (pin "1")
  (pin "2")
  (pin "3"))
 (symbol
  (lib_id "LA150C_RDIVER_V1.00:CON-1P-1.0mmx2.0mm-Rectangular")
  (at 257.81 102.87 0)
  (unit 1)
  (body_style 1)
  (exclude_from_sim no)
  (in_bom yes)
  (on_board yes)
  (in_pos_files yes)
  (dnp no)
  (property "Reference" "J5" (at 256.175 100.6 0) (show_name no) (do_not_autoplace no) (effects (font (size 1.27 1.27)) (justify left bottom)))
  (property "Value" "CON-1P-1.0mm*2.0mm-Rectangular" (at 256.175 98.06 0) (show_name no) (do_not_autoplace no) (effects (font (size 1.27 1.27)) (justify left bottom)))
  (property "Footprint" "LA150C_RDIVER_V1.00:CON-1P-1.0mmx2.0mm-Rectangular" (at 257.81 102.87 0) (hide yes) (show_name no) (do_not_autoplace no) (effects (font (size 1.27 1.27)) (justify left bottom)))
  (property "Datasheet" "" (at 257.81 102.87 0) (hide yes) (show_name no) (do_not_autoplace no) (effects (font (size 1.27 1.27)) (justify left bottom)))
  (property "Description" "1.0 x 2.0 mm solder pad, motor W" (at 257.81 102.87 0) (hide yes) (show_name no) (do_not_autoplace no) (effects (font (size 1.27 1.27)) (justify left bottom)))
  (property "MPN" "CON-1P-1.0mm*2.0mm-Rectangular" (at 257.81 102.87 0) (hide yes) (show_name no) (do_not_autoplace no) (effects (font (size 1.27 1.27)) (justify left bottom)))
  (pin "1"))
 (symbol
  (lib_id "LA150C_RDIVER_V1.00:PWR_3V3")
  (at 262.89 123.19 0)
  (unit 1)
  (body_style 1)
  (exclude_from_sim no)
  (in_bom yes)
  (on_board yes)
  (in_pos_files yes)
  (dnp no)
  (property "Reference" "#PWR905" (at 262.128 119.38 0) (hide yes) (show_name no) (do_not_autoplace no) (effects (font (size 1.27 1.27)) (justify left bottom)))
  (property "Value" "PWR_3V3" (at 265.43 123.825 0) (show_name no) (do_not_autoplace no) (effects (font (size 1.27 1.27)) (justify left bottom)))
  (property "Footprint" "" (at 262.89 123.19 0) (hide yes) (show_name no) (do_not_autoplace no) (effects (font (size 1.27 1.27)) (justify left bottom)))
  (property "Datasheet" "" (at 262.89 123.19 0) (hide yes) (show_name no) (do_not_autoplace no) (effects (font (size 1.27 1.27)) (justify left bottom)))
  (property "Description" "Power symbol creates a global label with name \"+3.3V\"" (at 262.89 123.19 0) (hide yes) (show_name no) (do_not_autoplace no) (effects (font (size 1.27 1.27)) (justify left bottom)))
  (pin "1"))
 (symbol
  (lib_id "Connector:TestPoint")
  (at 257.81 113.03 0)
  (unit 1)
  (body_style 1)
  (exclude_from_sim no)
  (in_bom no)
  (on_board yes)
  (in_pos_files yes)
  (dnp no)
  (property "Reference" "TP5" (at 257.81 108.458 0) (show_name no) (do_not_autoplace no) (effects (font (size 1.27 1.27)) (justify left bottom)))
  (property "Value" "TP0.8" (at 257.81 105.918 0) (hide yes) (show_name no) (do_not_autoplace no) (effects (font (size 1.27 1.27)) (justify left bottom)))
  (property "Footprint" "TestPoint:TestPoint_Pad_D1.0mm" (at 257.81 113.03 0) (hide yes) (show_name no) (do_not_autoplace no) (effects (font (size 1.27 1.27)) (justify left bottom)))
  (property "Datasheet" "" (at 257.81 113.03 0) (hide yes) (show_name no) (do_not_autoplace no) (effects (font (size 1.27 1.27)) (justify left bottom)))
  (property "Description" "φ0.8 测试点，一维力传感器预留输入 N" (at 257.81 113.03 0) (hide yes) (show_name no) (do_not_autoplace no) (effects (font (size 1.27 1.27)) (justify left bottom)))
  (pin "1"))
 (symbol
  (lib_id "Connector:TestPoint")
  (at 257.81 107.95 0)
  (unit 1)
  (body_style 1)
  (exclude_from_sim no)
  (in_bom no)
  (on_board yes)
  (in_pos_files yes)
  (dnp no)
  (property "Reference" "TP4" (at 257.81 103.378 0) (show_name no) (do_not_autoplace no) (effects (font (size 1.27 1.27)) (justify left bottom)))
  (property "Value" "TP0.8" (at 257.81 100.838 0) (hide yes) (show_name no) (do_not_autoplace no) (effects (font (size 1.27 1.27)) (justify left bottom)))
  (property "Footprint" "TestPoint:TestPoint_Pad_D1.0mm" (at 257.81 107.95 0) (hide yes) (show_name no) (do_not_autoplace no) (effects (font (size 1.27 1.27)) (justify left bottom)))
  (property "Datasheet" "" (at 257.81 107.95 0) (hide yes) (show_name no) (do_not_autoplace no) (effects (font (size 1.27 1.27)) (justify left bottom)))
  (property "Description" "φ0.8 测试点，一维力传感器预留输入 P" (at 257.81 107.95 0) (hide yes) (show_name no) (do_not_autoplace no) (effects (font (size 1.27 1.27)) (justify left bottom)))
  (pin "1"))
 (symbol
  (lib_id "LA150C_RDIVER_V1.00:GND")
  (at 26.67 153.67 0)
  (unit 1)
  (body_style 1)
  (exclude_from_sim no)
  (in_bom yes)
  (on_board yes)
  (in_pos_files yes)
  (dnp no)
  (property "Reference" "#PWR903" (at 25.4 152.4 0) (hide yes) (show_name no) (do_not_autoplace no) (effects (font (size 1.27 1.27)) (justify left bottom)))
  (property "Value" "GND" (at 29.21 154.305 0) (show_name no) (do_not_autoplace no) (effects (font (size 1.27 1.27)) (justify left bottom)))
  (property "Footprint" "" (at 26.67 153.67 0) (hide yes) (show_name no) (do_not_autoplace no) (effects (font (size 1.27 1.27)) (justify left bottom)))
  (property "Datasheet" "" (at 26.67 153.67 0) (hide yes) (show_name no) (do_not_autoplace no) (effects (font (size 1.27 1.27)) (justify left bottom)))
  (property "Description" "Power symbol creates a global label with name \"GND\" , ground" (at 26.67 153.67 0) (hide yes) (show_name no) (do_not_autoplace no) (effects (font (size 1.27 1.27)) (justify left bottom)))
  (pin "1"))
 (symbol
  (lib_id "LA150C_RDIVER_V1.00:VBUS")
  (at 27.94 151.13 0)
  (unit 1)
  (body_style 1)
  (exclude_from_sim no)
  (in_bom yes)
  (on_board yes)
  (in_pos_files yes)
  (dnp no)
  (property "Reference" "#PWR902" (at 27.178 147.32 0) (hide yes) (show_name no) (do_not_autoplace no) (effects (font (size 1.27 1.27)) (justify left bottom)))
  (property "Value" "VBUS" (at 30.48 151.765 0) (show_name no) (do_not_autoplace no) (effects (font (size 1.27 1.27)) (justify left bottom)))
  (property "Footprint" "" (at 27.94 151.13 0) (hide yes) (show_name no) (do_not_autoplace no) (effects (font (size 1.27 1.27)) (justify left bottom)))
  (property "Datasheet" "" (at 27.94 151.13 0) (hide yes) (show_name no) (do_not_autoplace no) (effects (font (size 1.27 1.27)) (justify left bottom)))
  (property "Description" "Power symbol creates a global label with name \"VBUS\"" (at 27.94 151.13 0) (hide yes) (show_name no) (do_not_autoplace no) (effects (font (size 1.27 1.27)) (justify left bottom)))
  (pin "1"))
 (sheet
  (at 88.9 20.32)
  (size 76.2 142.24)
  (exclude_from_sim no)
  (in_bom yes)
  (on_board yes)
  (dnp no)
  (fields_autoplaced yes)
  (stroke (width 0) (type solid) (color 128 0 0 1))
  (fill (color 128 255 128 1))
  (property "Sheetname" "MCU" (at 88.9 17.78 0) (show_name no) (do_not_autoplace no) (effects (font (size 1.27 1.27)) (justify left bottom)))
  (property "Sheetfile" "SCH_LA150C_MCU_V1.00.kicad_sch" (at 88.9 20.32 0) (show_name no) (do_not_autoplace no) (effects (font (size 1.27 1.27)) (justify left bottom)))
  (pin "AD_VBUS" input (at 88.9 45.72 180) (effects (font (size 1.27 1.27)) (justify left)))
  (pin "CANFD_TX" output (at 88.9 71.12 180) (effects (font (size 1.27 1.27)) (justify left)))
  (pin "CANFD_RX" input (at 88.9 76.2 180) (effects (font (size 1.27 1.27)) (justify left)))
  (pin "SPI2_SCK" output (at 88.9 111.76 180) (effects (font (size 1.27 1.27)) (justify left)))
  (pin "SPI2_MISO" input (at 88.9 116.84 180) (effects (font (size 1.27 1.27)) (justify left)))
  (pin "SPI2_CSN" output (at 88.9 121.92 180) (effects (font (size 1.27 1.27)) (justify left)))
  (pin "FORCE_P" input (at 88.9 138.43 180) (effects (font (size 1.27 1.27)) (justify left)))
  (pin "FORCE_N" input (at 88.9 143.51 180) (effects (font (size 1.27 1.27)) (justify left)))
  (pin "SWDIO" bidirectional (at 88.9 148.59 180) (effects (font (size 1.27 1.27)) (justify left)))
  (pin "SWCLK" input (at 88.9 153.67 180) (effects (font (size 1.27 1.27)) (justify left)))
  (pin "NRST" bidirectional (at 88.9 158.75 180) (effects (font (size 1.27 1.27)) (justify left)))
  (pin "PWM_A" output (at 165.1 30.48 0) (effects (font (size 1.27 1.27)) (justify right)))
  (pin "PWM_B" output (at 165.1 35.56 0) (effects (font (size 1.27 1.27)) (justify right)))
  (pin "PWM_C" output (at 165.1 40.64 0) (effects (font (size 1.27 1.27)) (justify right)))
  (pin "nSLEEP" output (at 165.1 45.72 0) (effects (font (size 1.27 1.27)) (justify right)))
  (pin "nFAULT" input (at 165.1 50.8 0) (effects (font (size 1.27 1.27)) (justify right)))
  (pin "SO_A" input (at 165.1 76.2 0) (effects (font (size 1.27 1.27)) (justify right)))
  (pin "SO_B" input (at 165.1 81.28 0) (effects (font (size 1.27 1.27)) (justify right)))
  (pin "SO_C" input (at 165.1 86.36 0) (effects (font (size 1.27 1.27)) (justify right)))
  (pin "AD_NTC" input (at 165.1 91.44 0) (effects (font (size 1.27 1.27)) (justify right))))
 (sheet
  (at 20.32 63.5)
  (size 45.72 33.02)
  (exclude_from_sim no)
  (in_bom yes)
  (on_board yes)
  (dnp no)
  (fields_autoplaced yes)
  (stroke (width 0) (type solid) (color 128 0 0 1))
  (fill (color 128 255 128 1))
  (property "Sheetname" "communication" (at 20.32 60.96 0) (show_name no) (do_not_autoplace no) (effects (font (size 1.27 1.27)) (justify left bottom)))
  (property "Sheetfile" "SCH_LA150C_communication_V1.00.kicad_sch" (at 20.32 63.5 0) (show_name no) (do_not_autoplace no) (effects (font (size 1.27 1.27)) (justify left bottom)))
  (pin "CANFD_TX" input (at 66.04 71.12 0) (effects (font (size 1.27 1.27)) (justify right)))
  (pin "CANFD_RX" output (at 66.04 76.2 0) (effects (font (size 1.27 1.27)) (justify right)))
  (pin "CANH" bidirectional (at 66.04 81.28 0) (effects (font (size 1.27 1.27)) (justify right)))
  (pin "CANL" bidirectional (at 66.04 86.36 0) (effects (font (size 1.27 1.27)) (justify right))))
 (sheet
  (at 187.96 20.32)
  (size 55.88 142.24)
  (exclude_from_sim no)
  (in_bom yes)
  (on_board yes)
  (dnp no)
  (fields_autoplaced yes)
  (stroke (width 0) (type solid) (color 128 0 0 1))
  (fill (color 128 255 128 1))
  (property "Sheetname" "MOTOR" (at 187.96 17.78 0) (show_name no) (do_not_autoplace no) (effects (font (size 1.27 1.27)) (justify left bottom)))
  (property "Sheetfile" "SCH_LA150C_DRIVER_V1.00.kicad_sch" (at 187.96 20.32 0) (show_name no) (do_not_autoplace no) (effects (font (size 1.27 1.27)) (justify left bottom)))
  (pin "PWM_A" input (at 187.96 30.48 180) (effects (font (size 1.27 1.27)) (justify left)))
  (pin "PWM_B" input (at 187.96 35.56 180) (effects (font (size 1.27 1.27)) (justify left)))
  (pin "PWM_C" input (at 187.96 40.64 180) (effects (font (size 1.27 1.27)) (justify left)))
  (pin "nSLEEP" input (at 187.96 45.72 180) (effects (font (size 1.27 1.27)) (justify left)))
  (pin "nFAULT" output (at 187.96 50.8 180) (effects (font (size 1.27 1.27)) (justify left)))
  (pin "SO_A" output (at 187.96 76.2 180) (effects (font (size 1.27 1.27)) (justify left)))
  (pin "SO_B" output (at 187.96 81.28 180) (effects (font (size 1.27 1.27)) (justify left)))
  (pin "SO_C" output (at 187.96 86.36 180) (effects (font (size 1.27 1.27)) (justify left)))
  (pin "AD_NTC" output (at 187.96 91.44 180) (effects (font (size 1.27 1.27)) (justify left)))
  (pin "MOT_U" output (at 243.84 60.96 0) (effects (font (size 1.27 1.27)) (justify right)))
  (pin "MOT_V" output (at 243.84 66.04 0) (effects (font (size 1.27 1.27)) (justify right)))
  (pin "MOT_W" output (at 243.84 71.12 0) (effects (font (size 1.27 1.27)) (justify right))))
 (sheet
  (at 20.32 20.32)
  (size 45.72 33.02)
  (exclude_from_sim no)
  (in_bom yes)
  (on_board yes)
  (dnp no)
  (fields_autoplaced yes)
  (stroke (width 0) (type solid) (color 128 0 0 1))
  (fill (color 128 255 128 1))
  (property "Sheetname" "POWER" (at 20.32 17.78 0) (show_name no) (do_not_autoplace no) (effects (font (size 1.27 1.27)) (justify left bottom)))
  (property "Sheetfile" "SCH_LA150C_POWER_V1.00.kicad_sch" (at 20.32 20.32 0) (show_name no) (do_not_autoplace no) (effects (font (size 1.27 1.27)) (justify left bottom)))
  (pin "AD_VBUS" output (at 66.04 45.72 0) (effects (font (size 1.27 1.27)) (justify right))))
 (sheet
  (at 20.32 106.68)
  (size 45.72 27.94)
  (exclude_from_sim no)
  (in_bom yes)
  (on_board yes)
  (dnp no)
  (fields_autoplaced yes)
  (stroke (width 0) (type solid) (color 128 0 0 1))
  (fill (color 128 255 128 1))
  (property "Sheetname" "ENCODER" (at 20.32 104.14 0) (show_name no) (do_not_autoplace no) (effects (font (size 1.27 1.27)) (justify left bottom)))
  (property "Sheetfile" "SCH_LA150C_ENCODER_V1.00.kicad_sch" (at 20.32 106.68 0) (show_name no) (do_not_autoplace no) (effects (font (size 1.27 1.27)) (justify left bottom)))
  (pin "SPI2_SCK" input (at 66.04 111.76 0) (effects (font (size 1.27 1.27)) (justify right)))
  (pin "SPI2_MISO" output (at 66.04 116.84 0) (effects (font (size 1.27 1.27)) (justify right)))
  (pin "SPI2_CSN" input (at 66.04 121.92 0) (effects (font (size 1.27 1.27)) (justify right))))
 (sheet_instances
  (path ""
   (page "1"))))
